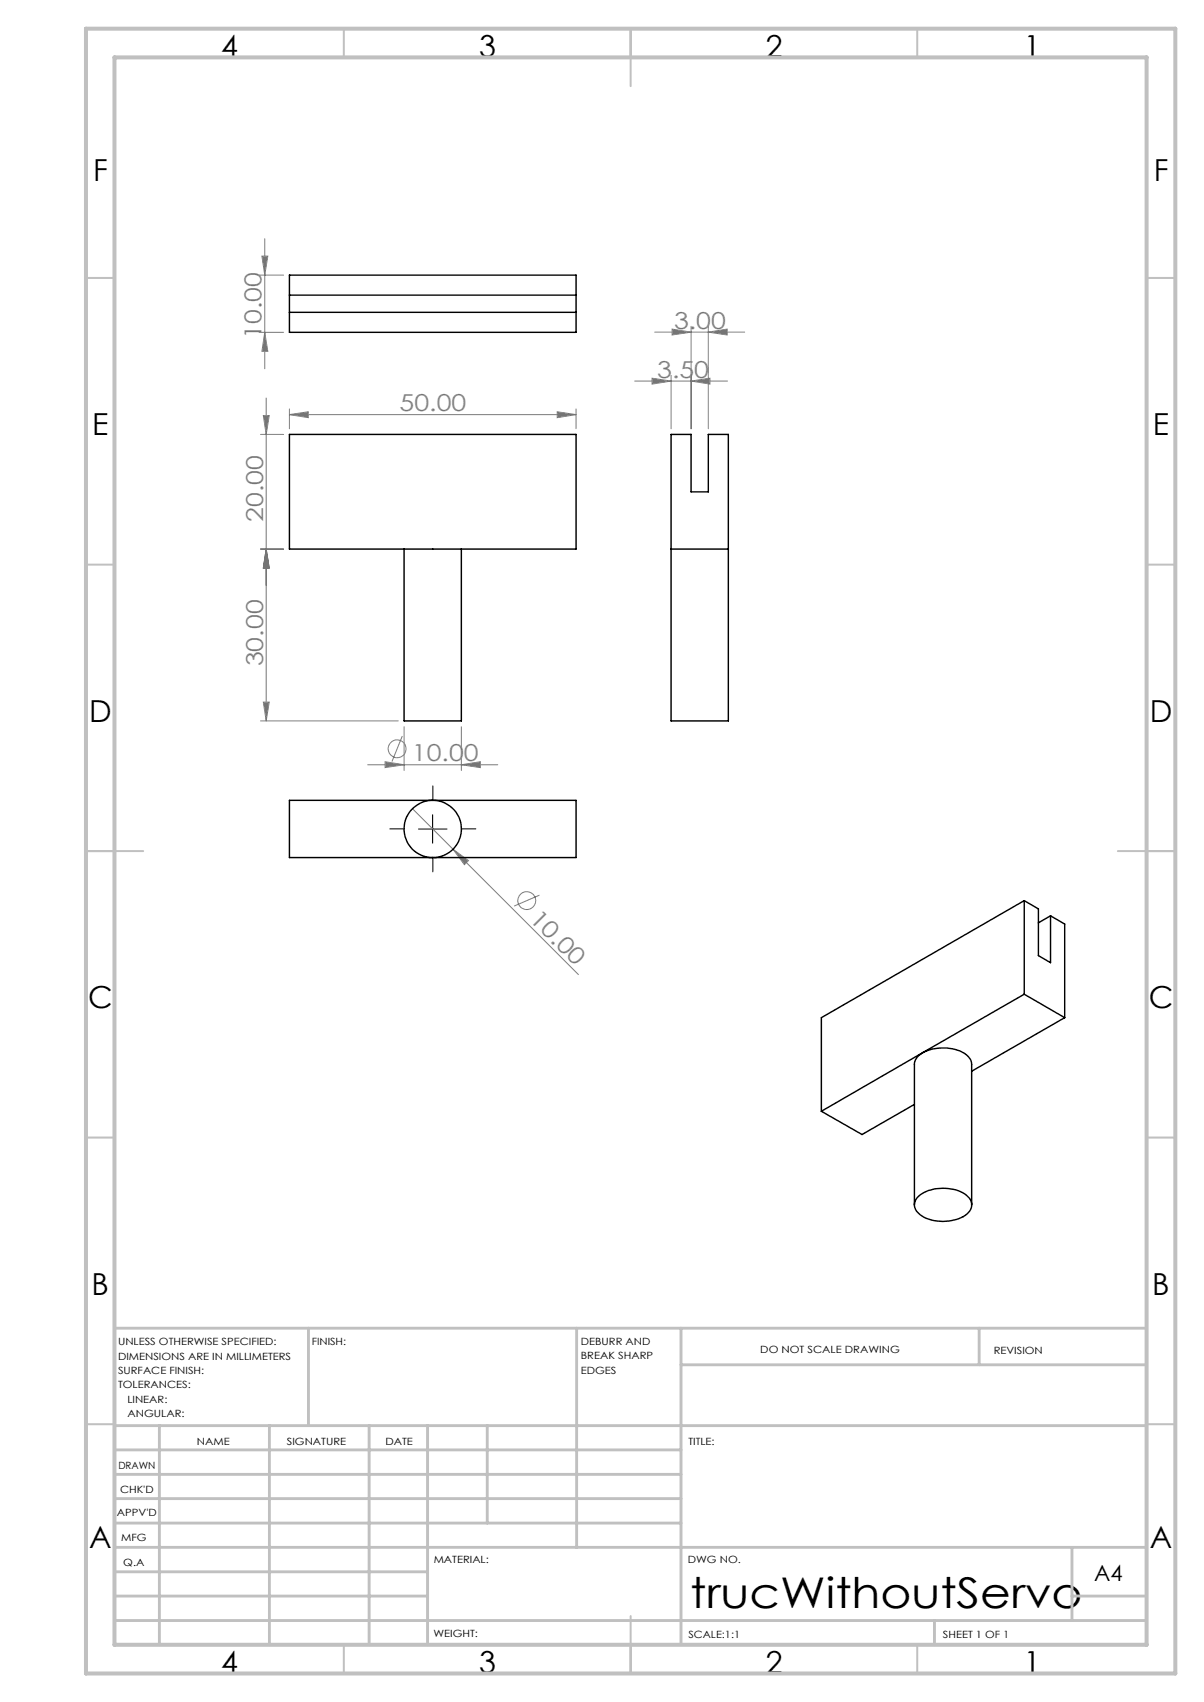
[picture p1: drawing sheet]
<svg xmlns="http://www.w3.org/2000/svg" width="210mm" height="297mm" viewBox="0 0 210 297" stroke-linecap="round" stroke-linejoin="round" font-family="sans-serif">
<g fill="none" stroke="#808080" stroke-width=".18">
<path d="M45.2 48h4.3M45.2 58h4.3M45.7 44.7h1l-.5 3.3zM46.2 41.7v22.6M46.2 58l.5 3.3h-1zM114.2 58h15.7M117.2 57.4l3.3 .6-3.3 .5zM120.5 56.9v17.9M123.5 58l3.3-.6v1.1zM123.5 56.9v17.9M45.4 75.8h4.1M45.9 72.5h1.1l-.6 3.3z"/>
<path d="M46.4 69.5v56.3M50.5 72.4l3.3-.5v1zM50.5 71.4v3.4M50.5 72.4h50M97.2 71.9l3.3 .5-3.3 .5zM100.5 71.4v3.4M110.7 66.5h16.2M113.7 66l3.4 .5-3.4 .5zM117.1 65.5v9.3M120.5 66.5l3.3-.5v1zM45.4 95.8h4.1M46.4 95.8l.6 3.3h-1.1z"/>
<path d="M45.4 125.8h24.1M45.9 122.5h1.1l-.6 3.3zM64.1 133.5h22.7M67.2 132.9l3.3 .6-3.3 .4zM70.2 128.4l-1.8 4.5M70.5 126.8v7.6M80.5 133.5l3.3-.6v1zM80.5 126.8v7.6M71.9 141.1l29 29M79 148.2l2.7 2-.7 .7zM94.1 156.2l-4.4 1.9"/>
<circle cx="69.3" cy="130.7" r="1.55"/>
<circle cx="91.9" cy="157.2" r="1.56"/>
</g>
<path d="M75.5 139.6v-2.5M70.5 144.6h-2.5M75.5 149.6v2.5M80.5 144.6h2.5" fill="none" stroke="#000" stroke-width=".18" stroke-dasharray="15.2 1.3 1.3 1.3"/>
<path d="M73 144.7h5M75.5 142.2v4.9" fill="none" stroke="#000" stroke-width=".18"/>
<g fill="none" stroke="#c0c0c0" stroke-width=".35">
<path d="M60 5v5M110 5v10M160 5v5M15 48.5h5M200 48.5h5M15 98.5h5M200 98.5h5M15 148.5h10M195 148.5h10M15 198.5h5M200 198.5h5M15 248.5h5"/>
<path d="M200 248.5h5M60 287v5M110 282v10M160 287v5"/>
</g>
<g fill="none" stroke="#c0c0c0" stroke-width=".5">
<path d="M53.8 231.8v17M100.6 231.8v38.2M118.8 231.8v55.2M118.8 238.2h81.2M170.8 231.8v6.4M200 231.8h-180v55.2M20 248.8h180M20 257.3h98.8M20 253h98.8M27.8 248.8v38.2M47 248.8v38.2M64.4 248.8v38.2"/>
<path d="M74.6 248.8v38.2M85 248.8v17M20 265.8h98.8M20 261.5h98.8M20 278.5h54.6M20 274.3h54.6M20 270h180M187 278.5h13M187 270v12.8M20 282.8h180M163 282.8v4.2"/>
</g>
<path d="M15 5h190v287h-190zM20 10h180v277h-180z" fill="none" stroke="#c0c0c0" stroke-width=".7"/>
<g fill="#808080">
<path d="M79 148.2l2.7 2-.7 .7z"/>
<path d="M80.5 133.5l3.3-.6v1zM67.2 132.9l3.3 .6-3.3 .4z"/>
<path d="M50.5 72.4l3.3-.5v1zM97.2 71.9l3.3 .5-3.3 .5zM113.7 66l3.4 .5-3.4 .5zM120.5 66.5l3.3-.5v1zM117.2 57.4l3.3 .6-3.3 .5zM123.5 58l3.3-.6v1.1z"/>
<path d="M45.9 72.5h1.1l-.6 3.3zM46.4 95.8l.6 3.3h-1.1zM46.4 95.8l.6 3.3h-1.1zM45.9 122.5h1.1l-.6 3.3zM45.7 44.7h1l-.5 3.3zM46.2 58l.5 3.3h-1z"/>
</g>
<g fill="none" stroke="#000" stroke-width=".25">
<path d="M50.5 48h50v10h-50zM50.5 51.5h50M50.5 54.5h50M50.5 75.8h50v20h-50zM117.1 75.8h3.4v10h3v-10h3.5v50h-9.9zM70.5 95.8v30h10v-30M117.1 95.8h9.9M50.5 139.7h50v9.9h-50zM178.6 157.2l2.5 1.4v8.2l2.1 1.2v-8.2M178.6 157.2v16.3M178.6 157.2l-35.3 20.4v16.3M183.2 159.8l2.5 1.5v16.3"/>
<path d="M183.2 159.8l-2.1 1.2M178.6 173.5l7.1 4.1M178.6 173.5l-17.7 10.2M185.7 177.6l-16.2 9.3M159.5 192.7l-9.1 5.3-7.1-4.1M160.9 183.7a2.55 2.55 0 0 0-1.4 2v24.6M160.9 183.7a7.8 7.8 0 0 1 7.6 .3l.7 .8 .3 .9v24.6M160.9 183.7l-17.6 10.2M159.9 209a7.2 7.2 0 0 1 8-.9 2.24 2.24 0 0 1 1.4 3 5.8 5.8 0 0 1-5.4 2 4.9 4.9 0 0 1-4.2-2.1l-.2-.6v-.5z"/>
<circle cx="75.5" cy="144.7" r="5"/>
</g>
<text font-size="7.4" x="120.4" y="280.5">trucWithoutServo</text>
<g font-size="5.3">
<text x="38.5" y="9.9">4</text>
<text x="83.5" y="9.9">3</text>
<text x="133.6" y="9.9">2</text>
<text x="178.6" y="9.9">1</text>
<text x="16.2" y="31.7">F</text>
<text x="201.2" y="31.7">F</text>
<text x="16.1" y="75.9">E</text>
<text x="201.1" y="75.9">E</text>
<text x="15.5" y="125.9">D</text>
<text x="200.5" y="125.9">D</text>
<text x="15.4" y="175.9">C</text>
<text x="200.4" y="175.9">C</text>
<text x="16" y="225.9">B</text>
<text x="201" y="225.9">B</text>
<text x="15.5" y="270.2">A</text>
<text x="200.5" y="270.2">A</text>
<text x="38.5" y="291.9">4</text>
<text x="83.5" y="291.9">3</text>
<text x="133.6" y="291.9">2</text>
<text x="178.6" y="291.9">1</text>
</g>
<g font-size="4.1" fill="#808080">
<text x="45.6" y="59.1" transform="rotate(-90 45.6 59.1)">10.00</text>
<text x="117.6" y="57.4">3.00</text>
<text x="114.6" y="65.9">3.50</text>
<text x="69.7" y="71.8">50.00</text>
<text x="45.9" y="91.1" transform="rotate(-90 45.9 91.1)">20.00</text>
<text x="45.9" y="116.3" transform="rotate(-90 45.9 116.3)">30.00</text>
<text x="71.9" y="132.8">10.00</text>
<text x="92.2" y="160.5" transform="rotate(45 92.2 160.5)">10.00</text>
</g>
<text font-size="3.9" x="190.9" y="275.8">A4</text>
<g font-size="1.7">
<text x="20.6" y="234.8">UNLESS OTHERWISE SPECIFIED:</text>
<text x="20.6" y="237.3">DIMENSIONS ARE IN MILLIMETERS</text>
<text x="20.6" y="239.8">SURFACE FINISH:</text>
<text x="54.4" y="234.8">FINISH:</text>
<text x="101.3" y="234.7">DEBURR AND</text>
<text x="101.3" y="237.2">BREAK SHARP</text>
<text x="101.3" y="239.7">EDGES</text>
<text x="132.6" y="236.2">DO NOT SCALE DRAWING</text>
<text x="173.3" y="236.4">REVISION</text>
<text x="20.6" y="242.3">TOLERANCES:</text>
<text x="22.2" y="244.8">LINEAR:</text>
<text x="22.2" y="247.3">ANGULAR:</text>
<text x="20.6" y="256.3">DRAWN</text>
<text x="34.3" y="252.2">NAME</text>
<text x="50" y="252.1">SIGNATURE</text>
<text x="67.2" y="252.1">DATE</text>
<text x="120.1" y="252.1">TITLE:</text>
<text x="20.9" y="260.5">CHK'D</text>
<text x="20.4" y="264.6">APPV'D</text>
<text x="21.1" y="269">MFG</text>
<text x="21.5" y="273.2">Q.A</text>
<text x="75.6" y="272.7">MATERIAL:</text>
<text x="120" y="272.7">DWG NO.</text>
<text x="75.6" y="285.7">WEIGHT:</text>
<text x="120.1" y="285.8">SCALE:1:1</text>
<text x="164.5" y="285.8">SHEET 1 OF 1</text>
</g>
</svg>
